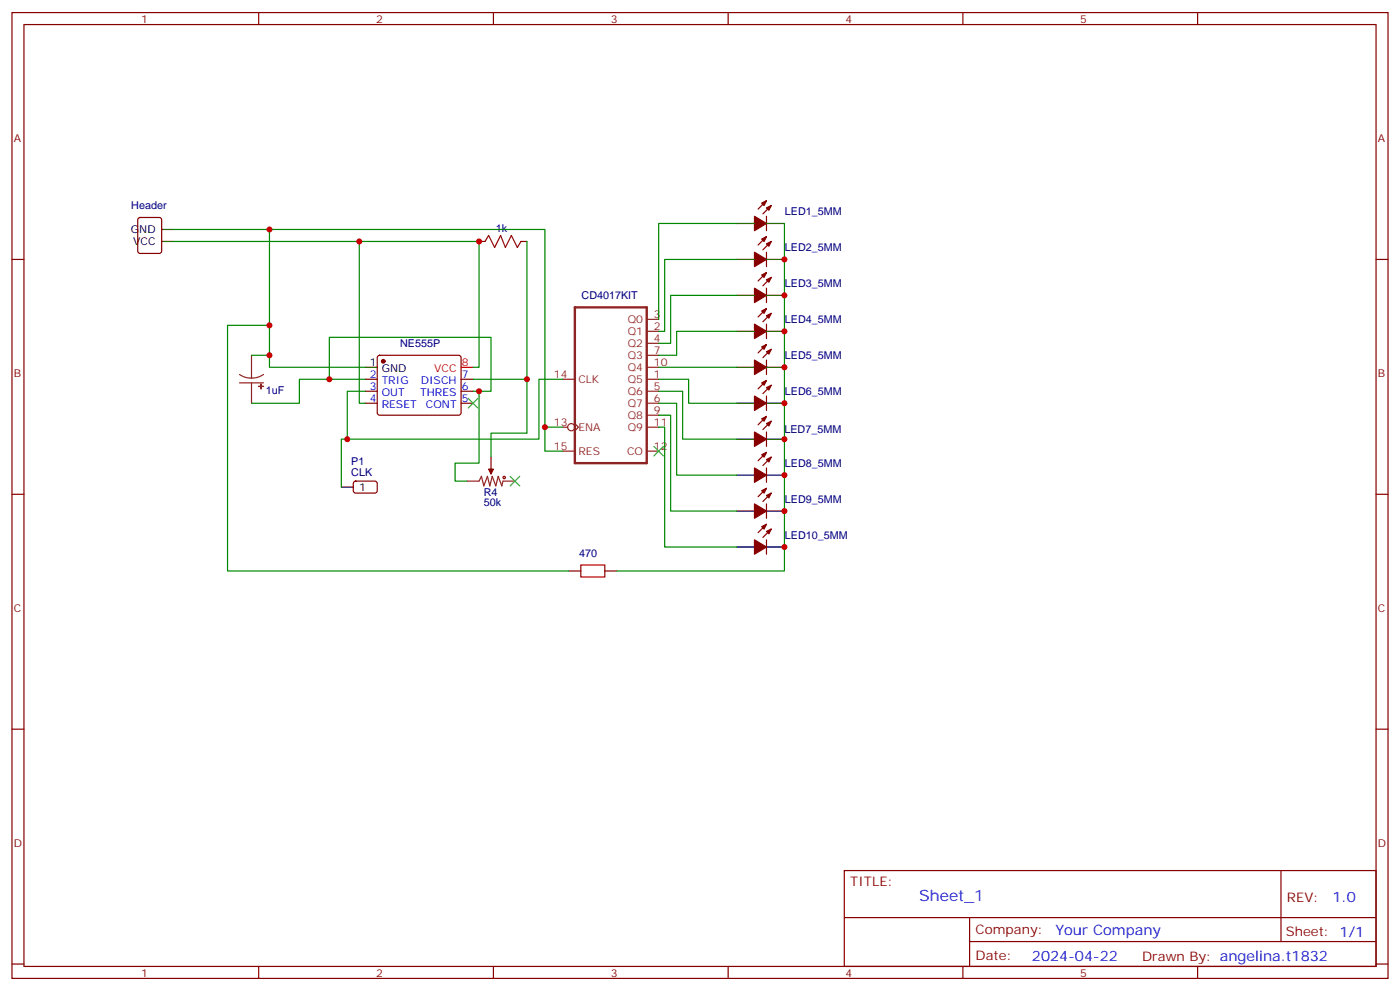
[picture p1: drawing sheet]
<svg xmlns="http://www.w3.org/2000/svg" width="412mm" height="292mm" viewBox="0 0 412 292" stroke-linecap="round" stroke-linejoin="round" font-family="sans-serif">
<g fill="none" stroke="#870000" stroke-width=".35">
<path d="M3.5 3.7h405.4v284.3h-405.4zM7.1 7.2h398.2v277.3h-398.2zM76.2 3.7v3.5M145.3 3.7v3.5M214.5 3.7v3.5M283.6 3.7v3.5M352.8 3.7v3.5M225.8 59.1l-2.5 2.5M3.5 76.4h3.6M40.8 64.2l.5-.2h5.6l.7 .5v9.4l-.4 .7h-5.9l-.7-.4v-9.5zM141.1 71.1h1.8M153.5 71.1h1.7"/>
<path d="M225.8 63.7v4.2M225.8 74.3v4.2M225.8 69.7l-2.5 2.4M227.2 60.5l-2.5 2.5M227.2 71.1l-2.5 2.5M405.3 76.4h3.6M225.8 84.8v4.3M225.8 95.4v4.3M225.8 90.8l-2.5 2.5M225.8 80.3l-2.5 2.4M227.2 92.3l-2.5 2.4M227.2 81.7l-2.5 2.4"/>
<path d="M107.6 111.7h3.5M107.6 115.2h3.5M107.6 118.7h3.5M111.4 104.8l.4-.2h23.3l.5 .2 .2 .5v16.5l-.7 .4h-23.5l-.5-.7v-16.2zM135.8 111.7h3.5M135.8 115.2h3.5M135.8 118.7h3.5M225.8 106v4.2M225.8 116.6v4.2M225.8 112l-2.5 2.5M225.8 101.4l-2.5 2.5M227.2 113.4l-2.5 2.5"/>
<path d="M227.2 102.8l-2.5 2.5M144.6 134.6v3.5M225.8 127.2v4.2M225.8 137.8v4.2M225.8 133.2l-2.5 2.4M225.8 122.6l-2.5 2.5M227.2 134.6l-2.5 2.5M227.2 124l-2.5 2.5M3.5 145.5h3.6M104.3 141.8l.5-.2 5.9 .1 .4 .6v2.4l-.7 .5-5.9-.1-.4-.6v-2.2zM225.8 148.3v4.3M225.8 158.9v4.3"/>
<path d="M225.8 154.3l-2.5 2.5M225.8 143.8l-2.5 2.4M227.2 155.8l-2.5 2.4M227.2 145.2l-2.5 2.4M405.3 145.5h3.6M167.6 168.1h3.5M178.2 168.1h3.5M3.5 214.7h3.6M405.3 214.7h3.6M248.7 256.3h156.6v28.2h-156.6zM377.3 256.3v20.9M248.7 270.1h156.5"/>
<path d="M285.6 277.2h119.6M285.6 270.1v14.2M3.5 283.8h3.6M76.2 284.5v3.5M145.3 284.5v3.5M214.5 284.5v3.5M283.6 284.5v3.5M352.8 284.5v3.5M405.3 283.8h3.6"/>
</g>
<g fill="none" stroke="#8c2424" stroke-width=".35">
<path d="M190.5 97.5h3.5M190.5 94h3.5M70.6 110.2l1.6 .9 1.9 .2M70.6 112.7h7M74.1 104.6v6.7M74.1 112.7v6M77.6 110.2l-1.7 .9-1.8 .2M165.8 111.7h3.5M190.5 111.7h3.5M190.5 101.1h3.5M190.5 115.2h3.5M190.5 118.7h3.5"/>
<path d="M190.5 104.6h3.5M190.5 108.1h3.5M144.6 138.1v1.4M165.8 125.8h1.4M165.8 132.8h3.5M169.3 124.7l1.1 1.1-1.1 1M190.5 122.2h3.5M190.5 125.8h3.5M190.5 132.8h3.5M137.6 141.6h3.5l.7-1.4 .7 2.9 1.1-2.9 .7 2.9 .7-2.9 1 2.9 .8-2.9 1 2.9 .4-1.5h3.5"/>
<circle cx="168.3" cy="125.8" r="1.06"/>
</g>
<g fill="#870000" stroke="#870000" stroke-width=".35">
<path d="M143.9 138.1h1.4l-.7 1.4z"/>
<path d="M224.4 59.8l1.4-.7-.7 1.4z"/>
<path d="M225.8 61.2l1.4-.7-.7 1.4z"/>
<path d="M222.2 63.7l3.6 2.1-3.6 2.1z"/>
<path d="M224.4 70.4l1.4-.7-.7 1.4z"/>
<path d="M225.8 71.8l1.4-.7-.7 1.4z"/>
<path d="M222.2 74.3l3.6 2.1-3.6 2.1z"/>
<path d="M224.4 91.5l1.4-.7-.7 1.5z"/>
<path d="M225.8 93l1.4-.7-.7 1.4z"/>
<path d="M222.2 95.4l3.6 2.1-3.6 2.2z"/>
<path d="M224.4 81l1.4-.7-.7 1.4z"/>
<path d="M225.8 82.4l1.4-.7-.7 1.4z"/>
<path d="M222.2 84.8l3.6 2.2-3.6 2.1z"/>
<path d="M224.4 112.7l1.4-.7-.7 1.4z"/>
<path d="M225.8 114.1l1.4-.7-.7 1.4z"/>
<path d="M222.2 116.6l3.6 2.1-3.6 2.1z"/>
<path d="M224.4 102.1l1.4-.7-.7 1.4z"/>
<path d="M225.8 103.5l1.4-.7-.7 1.4z"/>
<path d="M222.2 106l3.6 2.1-3.6 2.1z"/>
<path d="M224.4 133.9l1.4-.7-.7 1.4z"/>
<path d="M225.8 135.3l1.4-.7-.7 1.4z"/>
<path d="M222.2 137.8l3.6 2.1-3.6 2.1z"/>
<path d="M224.4 123.3l1.4-.7-.7 1.4z"/>
<path d="M225.8 124.7l1.4-.7-.7 1.4z"/>
<path d="M222.2 127.2l3.6 2.1-3.6 2.1z"/>
<path d="M224.4 155l1.4-.7-.7 1.5z"/>
<path d="M225.8 156.5l1.4-.7-.7 1.4z"/>
<path d="M222.2 158.9l3.6 2.1-3.6 2.2z"/>
<path d="M224.4 144.5l1.4-.7-.7 1.4z"/>
<path d="M225.8 145.9l1.4-.7-.7 1.4z"/>
<path d="M222.2 148.3l3.6 2.2-3.6 2.1z"/>
<circle cx="112.9" cy="106.4" r=".53"/>
</g>
<g fill="none" stroke="#a10000" stroke-width=".35">
<path d="M142.9 71.1l1-1.8 1.8 3.5 1.8-3.5 1.4 3.5 1.7-3.5 1.8 3.5 1.1-1.7M171.1 166.3h7.1v3.6h-7.1z"/>
<circle cx="148.5" cy="140.6" r=".35"/>
</g>
<path d="M169.3 90.5h21.2v45.8h-21.2z" fill="none" stroke="#8c2424" stroke-width=".71"/>
<g fill="#8c2424" stroke="#8c2424" stroke-width=".35">
<path d="M76.2 113.7l1.4 .1z"/>
<path d="M76.9 113.1v1.4z"/>
</g>
<g fill="none" stroke="#000" stroke-width=".35">
<path d="M47.6 67.6h3.6M47.6 71.1h3.6M217 65.8h5.2M217 76.4h5.2M225.8 65.8h5.3M225.8 76.4h5.3M217 97.5h5.2M217 87h5.2M225.8 97.5h5.3M225.8 87h5.3M107.6 108.1h3.5M217 108.1h5.2"/>
<path d="M217 118.7h5.2M225.8 108.1h5.3M225.8 118.7h5.3M217 139.9h5.2M217 129.3h5.2M225.8 139.9h5.3M225.8 129.3h5.3M100.5 143.4h3.6M217 150.5h5.2M225.8 150.5h5.3M217 161h5.2M225.8 161h5.3"/>
</g>
<path d="M135.8 108.1h3.5" fill="none" stroke="#f00" stroke-width=".35"/>
<g fill="none" stroke="#008700" stroke-width=".35">
<path d="M51.2 67.6h109.3v58.2M51.2 71.1h54.6v47.6h1.8M79.4 67.6v40.5h28.2M105.8 71.1h35.3v37h-1.8M155.2 71.1v40.6h-15.9M217 65.8h-23v28.2M217 76.4h-21.2v21.1h-1.8M231.1 65.8v102.3h-49.4M79.4 95.8h-12.4v72.3h100.6M217 87h-19.4v14.1h-3.6M217 97.5h-17.7v7.1h-5.3M74.1 104.6h5.3"/>
<path d="M97 111.7v-12.4h47.6v15.9h-5.3M107.6 111.7h-19.4v7h-14.1M141.1 115.2v21.1h-7v5.3h3.5M155.2 111.7v15.8h-10.6v7.1M165.8 111.7h-7.1v17.6h-56.4v-14.1h5.3M194 118.7h5.3v21.2h17.7M194 115.2h7.1v14.1h15.9M194 111.7h8.8v7h14.2M194 108.1h23M102.3 129.3h-1.8v14.1M165.8 125.8h-5.3v7h5.3M194 125.8h1.8v35.2h21.2"/>
<path d="M194 122.2h3.6v28.3h19.4"/>
</g>
<path d="M137.9 117.3l2.9 2.8M140.8 117.3l-2.9 2.8M192.6 131.4l2.8 2.8M195.4 131.4l-2.8 2.8M150.3 140.2l2.8 2.9M153.1 140.2l-2.8 2.9" fill="none" stroke="#3c3" stroke-width=".35"/>
<g fill="#c00">
<circle cx="231.1" cy="76.4" r=".88"/>
<circle cx="231.1" cy="97.5" r=".88"/>
<circle cx="231.1" cy="87" r=".88"/>
<circle cx="231.1" cy="118.7" r=".88"/>
<circle cx="231.1" cy="108.1" r=".88"/>
<circle cx="231.1" cy="139.9" r=".88"/>
<circle cx="231.1" cy="129.3" r=".88"/>
<circle cx="231.1" cy="150.5" r=".88"/>
<circle cx="160.5" cy="125.8" r=".88"/>
<circle cx="105.8" cy="71.1" r=".88"/>
<circle cx="141.1" cy="71.1" r=".88"/>
<circle cx="155.2" cy="111.7" r=".88"/>
<circle cx="231.1" cy="161" r=".88"/>
<circle cx="79.4" cy="67.6" r=".88"/>
<circle cx="79.4" cy="95.8" r=".88"/>
<circle cx="79.4" cy="104.6" r=".88"/>
<circle cx="97" cy="111.7" r=".88"/>
<circle cx="141.1" cy="115.2" r=".88"/>
<circle cx="102.3" cy="129.3" r=".88"/>
</g>
<text font-size="4.6" fill="#00f" x="270.8" y="265.3">Sheet_1</text>
<g font-size="4.2" fill="#00f">
<text x="392.5" y="265.6">1.0</text>
<text x="310.9" y="275.1">Your Company</text>
<text x="304" y="282.9">2024-04-22</text>
</g>
<g font-size="3.9" fill="#800">
<text x="250.5" y="260.9">TITLE:</text>
<text x="379.1" y="265.6">REV:</text>
<text x="287.4" y="275.1">Company:</text>
<text x="378.7" y="275.7">Sheet: 1/1</text>
<text x="287.4" y="282.8">Date:</text>
<text x="336.4" y="282.8">Drawn By: angelina.t1832</text>
</g>
<g font-size="3.2" fill="#800">
<text x="41.6" y="6.7">1</text>
<text x="110.8" y="6.7">2</text>
<text x="179.9" y="6.7">3</text>
<text x="249.1" y="6.7">4</text>
<text x="318.2" y="6.7">5</text>
<text x="4.1" y="41.8">A</text>
<text x="405.9" y="41.8">A</text>
<text x="4.1" y="110.9">B</text>
<text x="405.9" y="110.9">B</text>
<text x="4.1" y="180.1">C</text>
<text x="405.9" y="180.1">C</text>
<text x="4.1" y="249.2">D</text>
<text x="405.9" y="249.2">D</text>
<text x="41.6" y="287.5">1</text>
<text x="110.8" y="287.5">2</text>
<text x="179.9" y="287.5">3</text>
<text x="249.1" y="287.5">4</text>
<text x="318.2" y="287.5">5</text>
</g>
<g font-size="3.2" fill="#000080">
<text x="38.7" y="61.6">Header</text>
<text x="231.2" y="63.4">LED1_5MM</text>
<text x="146.1" y="68.3">1k</text>
<text x="231.2" y="74">LED2_5MM</text>
<text x="171.3" y="88.1">CD4017KIT</text>
<text x="231.2" y="84.6">LED3_5MM</text>
<text x="231.2" y="95.2">LED4_5MM</text>
<text x="117.9" y="102.2">NE555P</text>
<text x="231.2" y="105.7">LED5_5MM</text>
<text x="78.3" y="116">1uF</text>
<text x="231.2" y="116.3">LED6_5MM</text>
<text x="231.1" y="127.5">LED7_5MM</text>
<text x="103.5" y="136.9">P1</text>
<text x="231.2" y="137.5">LED8_5MM</text>
<text x="103.5" y="140.1">CLK</text>
<text x="142.5" y="149">50k</text>
<text x="142.5" y="145.9">R4</text>
<text x="231.2" y="148.1">LED9_5MM</text>
<text x="231.2" y="158.7">LED10_5MM</text>
<text x="170.6" y="163.9">470</text>
</g>
<g font-size="3.2">
<text x="38.6" y="68.6">GND</text>
<text x="39.3" y="72.1">VCC</text>
<text x="108.9" y="107.8">1</text>
<text x="112.4" y="109.5">GND</text>
<text x="105.8" y="144.5">1</text>
</g>
<g font-size="3.2" fill="#8d2323">
<text x="184.9" y="95.1">Q0</text>
<text x="192.6" y="93.7">3</text>
<text x="184.9" y="98.6">Q1</text>
<text x="192.6" y="97.2">2</text>
<text x="192.6" y="100.7">4</text>
<text x="184.9" y="102.1">Q2</text>
<text x="184.9" y="105.7">Q3</text>
<text x="192.6" y="104.2">7</text>
<text x="192.6" y="107.8">10</text>
<text x="163.2" y="111.3">14</text>
<text x="170.4" y="112.7">CLK</text>
<text x="184.9" y="112.7">Q5</text>
<text x="184.9" y="109.2">Q4</text>
<text x="192.6" y="111.3">1</text>
<text x="184.9" y="116.2">Q6</text>
<text x="184.9" y="119.8">Q7</text>
<text x="192.6" y="114.8">5</text>
<text x="192.6" y="118.4">6</text>
<text x="163.2" y="125.4">13</text>
<text x="184.9" y="123.3">Q8</text>
<text x="192.6" y="121.9">9</text>
<text x="192.6" y="125.4">11</text>
<text x="170.4" y="126.8">ENA</text>
<text x="184.9" y="126.8">Q9</text>
<text x="163.2" y="132.5">15</text>
<text x="170.4" y="133.9">RES</text>
<text x="184.7" y="133.9">CO</text>
<text x="192.6" y="132.5">12</text>
</g>
<g font-size="3.2" fill="#f00">
<text x="136" y="107.8">8</text>
<text x="127.9" y="109.5">VCC</text>
</g>
<g font-size="3.2" fill="#00f">
<text x="108.9" y="111.3">2</text>
<text x="112.4" y="113.1">TRIG</text>
<text x="124" y="113.1">DISCH</text>
<text x="136" y="111.3">7</text>
<text x="108.9" y="114.8">3</text>
<text x="108.9" y="118.4">4</text>
<text x="112.4" y="116.6">OUT</text>
<text x="123.8" y="116.6">THRES</text>
<text x="136" y="118.4">5</text>
<text x="136" y="114.8">6</text>
<text x="112.4" y="120.1">RESET</text>
<text x="125.5" y="120.1">CONT</text>
</g>
</svg>
